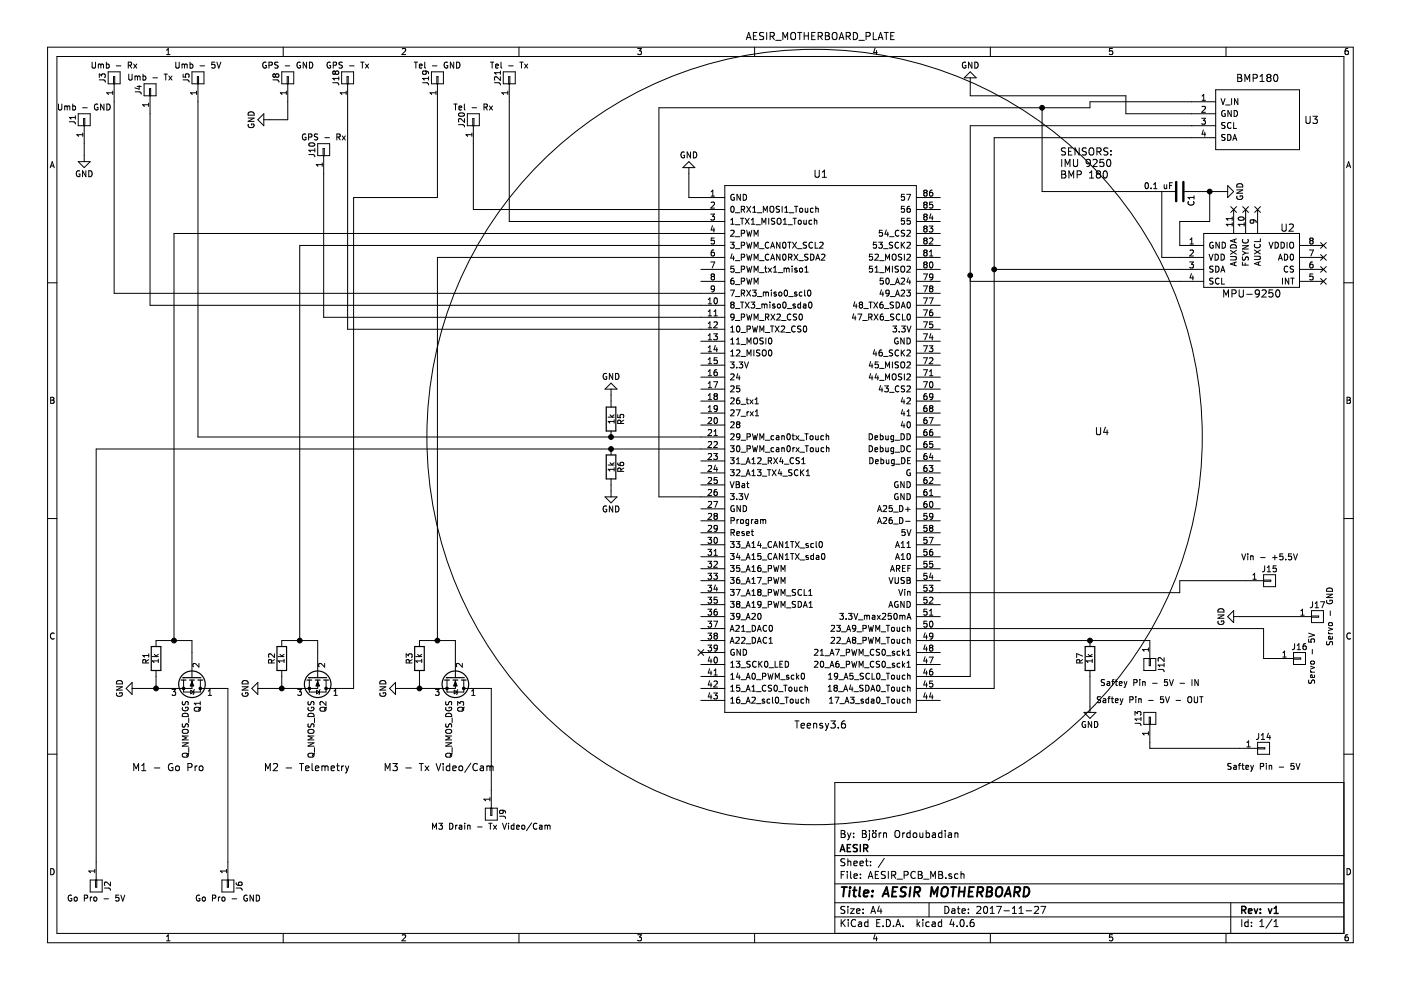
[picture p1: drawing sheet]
EESchema Schematic File Version 2
LIBS:power
LIBS:device
LIBS:transistors
LIBS:conn
LIBS:linear
LIBS:regul
LIBS:74xx
LIBS:cmos4000
LIBS:adc-dac
LIBS:memory
LIBS:xilinx
LIBS:microcontrollers
LIBS:dsp
LIBS:microchip
LIBS:analog_switches
LIBS:motorola
LIBS:texas
LIBS:intel
LIBS:audio
LIBS:interface
LIBS:digital-audio
LIBS:philips
LIBS:display
LIBS:cypress
LIBS:siliconi
LIBS:opto
LIBS:atmel
LIBS:contrib
LIBS:valves
LIBS:teensy
LIBS:AESIR_PCB_MB-cache
EELAYER 25 0
EELAYER END
$Descr A4 11693 8268
encoding utf-8
Sheet 1 1
Title "AESIR MOTHERBOARD"
Date "2017-11-27"
Rev "v1"
Comp "AESIR"
Comment1 "By: Björn Ordoubadian"
Comment2 ""
Comment3 ""
Comment4 ""
$EndDescr
$Comp
L Teensy3.6 U1
U 1 1
P 6850 3750
F 0 "U1" H 6850 6050 60  0000 C CNN
F 1 "Teensy3.6" H 6850 1450 60  0000 C CNN
F 2 "teensy:Teensy35_36" H 6850 3750 60  0001 C CNN
F 3 "" H 6850 3750 60  0000 C CNN
	1    6850 3750
	1    0    0    -1  
$EndComp
$Comp
L GND #PWR01
U 1 1
P 5750 1450
F 0 "#PWR01" H 5750 1200 50  0001 C CNN
F 1 "GND" H 5750 1300 50  0000 C CNN
F 2 "" H 5750 1450 50  0001 C CNN
F 3 "" H 5750 1450 50  0001 C CNN
	1    5750 1450
	-1   0    0    1   
$EndComp
$Comp
L R R5
U 1 1
P 5100 3500
F 0 "R5" V 5180 3500 50  0000 C CNN
F 1 "1k" V 5100 3500 50  0000 C CNN
F 2 "Resistors_SMD:R_0805" V 5030 3500 50  0001 C CNN
F 3 "" H 5100 3500 50  0001 C CNN
	1    5100 3500
	1    0    0    -1  
$EndComp
$Comp
L R R6
U 1 1
P 5100 3900
F 0 "R6" V 5180 3900 50  0000 C CNN
F 1 "1k" V 5100 3900 50  0000 C CNN
F 2 "Resistors_SMD:R_0805" V 5030 3900 50  0001 C CNN
F 3 "" H 5100 3900 50  0001 C CNN
	1    5100 3900
	1    0    0    -1  
$EndComp
$Comp
L GND #PWR02
U 1 1
P 5100 3300
F 0 "#PWR02" H 5100 3050 50  0001 C CNN
F 1 "GND" H 5100 3150 50  0000 C CNN
F 2 "" H 5100 3300 50  0001 C CNN
F 3 "" H 5100 3300 50  0001 C CNN
	1    5100 3300
	-1   0    0    1   
$EndComp
$Comp
L GND #PWR03
U 1 1
P 5100 4100
F 0 "#PWR03" H 5100 3850 50  0001 C CNN
F 1 "GND" H 5100 3950 50  0000 C CNN
F 2 "" H 5100 4100 50  0001 C CNN
F 3 "" H 5100 4100 50  0001 C CNN
	1    5100 4100
	1    0    0    -1  
$EndComp
NoConn ~ 5850 5450
$Comp
L Q_NMOS_DGS Q2
U 1 1
P 2650 5650
F 0 "Q2" H 2850 5700 50  0000 L CNN
F 1 "Q_NMOS_DGS" H 2850 5600 50  0000 L CNN
F 2 "SMD_Packages:SOIC-8-N-AESIR" H 2850 5750 50  0001 C CNN
F 3 "" H 2650 5650 50  0001 C CNN
	1    2650 5650
	0    1    1    0   
$EndComp
$Comp
L R R2
U 1 1
P 2350 5500
F 0 "R2" V 2430 5500 50  0000 C CNN
F 1 "1k" V 2350 5500 50  0000 C CNN
F 2 "Resistors_SMD:R_0805" V 2280 5500 50  0001 C CNN
F 3 "" H 2350 5500 50  0001 C CNN
	1    2350 5500
	-1   0    0    1   
$EndComp
$Comp
L GND #PWR04
U 1 1
P 2200 5750
F 0 "#PWR04" H 2200 5500 50  0001 C CNN
F 1 "GND" H 2200 5600 50  0000 C CNN
F 2 "" H 2200 5750 50  0001 C CNN
F 3 "" H 2200 5750 50  0001 C CNN
	1    2200 5750
	0    1    1    0   
$EndComp
$Comp
L Q_NMOS_DGS Q3
U 1 1
P 3800 5650
F 0 "Q3" H 4000 5700 50  0000 L CNN
F 1 "Q_NMOS_DGS" H 4000 5600 50  0000 L CNN
F 2 "SMD_Packages:SOIC-8-N-AESIR" H 4000 5750 50  0001 C CNN
F 3 "" H 3800 5650 50  0001 C CNN
	1    3800 5650
	0    1    1    0   
$EndComp
$Comp
L R R3
U 1 1
P 3500 5500
F 0 "R3" V 3580 5500 50  0000 C CNN
F 1 "1k" V 3500 5500 50  0000 C CNN
F 2 "Resistors_SMD:R_0805" V 3430 5500 50  0001 C CNN
F 3 "" H 3500 5500 50  0001 C CNN
	1    3500 5500
	-1   0    0    1   
$EndComp
$Comp
L GND #PWR05
U 1 1
P 3350 5750
F 0 "#PWR05" H 3350 5500 50  0001 C CNN
F 1 "GND" H 3350 5600 50  0000 C CNN
F 2 "" H 3350 5750 50  0001 C CNN
F 3 "" H 3350 5750 50  0001 C CNN
	1    3350 5750
	0    1    1    0   
$EndComp
$Comp
L Q_NMOS_DGS Q1
U 1 1
P 1600 5650
F 0 "Q1" H 1800 5700 50  0000 L CNN
F 1 "Q_NMOS_DGS" H 1800 5600 50  0000 L CNN
F 2 "SMD_Packages:SOIC-8-N-AESIR" H 1800 5750 50  0001 C CNN
F 3 "" H 1600 5650 50  0001 C CNN
	1    1600 5650
	0    1    1    0   
$EndComp
$Comp
L R R1
U 1 1
P 1300 5500
F 0 "R1" V 1380 5500 50  0000 C CNN
F 1 "1k" V 1300 5500 50  0000 C CNN
F 2 "Resistors_SMD:R_0805" V 1230 5500 50  0001 C CNN
F 3 "" H 1300 5500 50  0001 C CNN
	1    1300 5500
	-1   0    0    1   
$EndComp
$Comp
L GND #PWR06
U 1 1
P 1150 5750
F 0 "#PWR06" H 1150 5500 50  0001 C CNN
F 1 "GND" H 1150 5600 50  0000 C CNN
F 2 "" H 1150 5750 50  0001 C CNN
F 3 "" H 1150 5750 50  0001 C CNN
	1    1150 5750
	0    1    1    0   
$EndComp
Wire Wire Line
	5750 1450 5750 1650
Wire Wire Line
	5750 1650 5850 1650
Wire Wire Line
	1650 3650 5850 3650
Wire Wire Line
	800  3750 5850 3750
Wire Wire Line
	5100 3300 5100 3350
Wire Wire Line
	5100 4050 5100 4100
Connection ~ 5100 3750
Connection ~ 5100 3650
Wire Wire Line
	7850 4950 9850 4950
Wire Wire Line
	2200 5750 2450 5750
Wire Wire Line
	2350 5650 2350 5750
Connection ~ 2350 5750
Wire Wire Line
	2650 5350 2650 5450
Wire Wire Line
	2350 5350 2650 5350
Wire Wire Line
	2500 2050 2500 5350
Connection ~ 2500 5350
Wire Wire Line
	2950 5750 2850 5750
Wire Wire Line
	3350 5750 3600 5750
Wire Wire Line
	3500 5650 3500 5750
Connection ~ 3500 5750
Wire Wire Line
	3800 5350 3800 5450
Wire Wire Line
	3500 5350 3800 5350
Wire Wire Line
	3650 2150 3650 5350
Connection ~ 3650 5350
Wire Wire Line
	4100 5750 4100 6600
Wire Wire Line
	4100 5750 4000 5750
Wire Wire Line
	1150 5750 1400 5750
Wire Wire Line
	1300 5650 1300 5750
Connection ~ 1300 5750
Wire Wire Line
	1600 5350 1600 5450
Wire Wire Line
	1300 5350 1600 5350
Wire Wire Line
	1450 1950 1450 5350
Connection ~ 1450 5350
Wire Wire Line
	1900 5750 1900 7200
Wire Wire Line
	1900 5750 1800 5750
Wire Wire Line
	5850 1950 1450 1950
Wire Wire Line
	2500 2050 5850 2050
Wire Wire Line
	5850 2150 3650 2150
$Comp
L CONN_01X01 J9
U 1 1
P 4100 6800
F 0 "J9" H 4100 6900 50  0000 C CNN
F 1 "M3 Drain - Tx Video/Cam" V 4200 6800 50  0000 C CNN
F 2 "Wire_Pads:SolderWirePad_single_2mmDrill" H 4100 6800 50  0001 C CNN
F 3 "" H 4100 6800 50  0001 C CNN
	1    4100 6800
	0    1    1    0   
$EndComp
Wire Wire Line
	7850 5250 10550 5250
$Comp
L R R7
U 1 1
P 9100 5500
F 0 "R7" V 9180 5500 50  0000 C CNN
F 1 "1k" V 9100 5500 50  0000 C CNN
F 2 "Resistors_SMD:R_0805" V 9030 5500 50  0001 C CNN
F 3 "" H 9100 5500 50  0001 C CNN
	1    9100 5500
	-1   0    0    1   
$EndComp
$Comp
L GND #PWR07
U 1 1
P 9100 5900
F 0 "#PWR07" H 9100 5650 50  0001 C CNN
F 1 "GND" H 9100 5750 50  0000 C CNN
F 2 "" H 9100 5900 50  0001 C CNN
F 3 "" H 9100 5900 50  0001 C CNN
	1    9100 5900
	1    0    0    -1  
$EndComp
Wire Wire Line
	7850 5350 9600 5350
Wire Wire Line
	9100 5650 9100 5900
$Comp
L CONN_01X01 J12
U 1 1
P 9600 5550
F 0 "J12" H 9600 5650 50  0000 C CNN
F 1 "Saftey Pin - 5V - IN" V 9750 5550 50  0000 C CNN
F 2 "Wire_Pads:SolderWirePad_single_2mmDrill" H 9600 5550 50  0001 C CNN
F 3 "" H 9600 5550 50  0001 C CNN
	1    9600 5550
	0    1    1    0   
$EndComp
Connection ~ 9100 5350
$Comp
L CONN_01X01 J13
U 1 1
P 9600 6000
F 0 "J13" H 9600 6100 50  0000 C CNN
F 1 "Saftey Pin - 5V - OUT" V 9750 6000 50  0000 C CNN
F 2 "Wire_Pads:SolderWirePad_single_2mmDrill" H 9600 6000 50  0001 C CNN
F 3 "" H 9600 6000 50  0001 C CNN
	1    9600 6000
	0    -1   -1   0   
$EndComp
$Comp
L CONN_01X01 J14
U 1 1
P 10550 6250
F 0 "J14" H 10550 6350 50  0000 C CNN
F 1 "Saftey Pin - 5V" H 10550 6100 50  0000 C CNN
F 2 "Wire_Pads:SolderWirePad_single_2mmDrill" H 10550 6250 50  0001 C CNN
F 3 "" H 10550 6250 50  0001 C CNN
	1    10550 6250
	1    0    0    -1  
$EndComp
Wire Wire Line
	9600 6200 9600 6250
Wire Wire Line
	9600 6250 10350 6250
$Comp
L CONN_01X01 J15
U 1 1
P 10600 4850
F 0 "J15" H 10600 4950 50  0000 C CNN
F 1 "Vin - +5.5V" H 10600 5050 50  0000 C CNN
F 2 "Wire_Pads:SolderWirePad_single_2mmDrill" H 10600 4850 50  0001 C CNN
F 3 "" H 10600 4850 50  0001 C CNN
	1    10600 4850
	1    0    0    -1  
$EndComp
Wire Wire Line
	1250 2550 5850 2550
Wire Wire Line
	800  3750 800  7200
$Comp
L GND #PWR08
U 1 1
P 10350 5150
F 0 "#PWR08" H 10350 4900 50  0001 C CNN
F 1 "GND" H 10350 5000 50  0000 C CNN
F 2 "" H 10350 5150 50  0001 C CNN
F 3 "" H 10350 5150 50  0001 C CNN
	1    10350 5150
	0    1    1    0   
$EndComp
Wire Wire Line
	2700 2650 5850 2650
Wire Wire Line
	2900 2750 5850 2750
Wire Wire Line
	5850 4150 5500 4150
Wire Wire Line
	5500 4150 5500 900 
Wire Wire Line
	5500 900  9100 900 
Wire Wire Line
	8100 5650 7850 5650
Wire Wire Line
	8300 5750 7850 5750
$Comp
L GND #PWR09
U 1 1
P 8100 700
F 0 "#PWR09" H 8100 450 50  0001 C CNN
F 1 "GND" H 8100 550 50  0000 C CNN
F 2 "" H 8100 700 50  0001 C CNN
F 3 "" H 8100 700 50  0001 C CNN
	1    8100 700 
	-1   0    0    1   
$EndComp
Wire Wire Line
	8100 700  8100 800 
Wire Wire Line
	8100 800  9400 800 
Wire Wire Line
	1650 850  1650 3650
Wire Wire Line
	1250 950  1250 2550
Wire Wire Line
	950  850  950  2450
Wire Wire Line
	950  2450 5850 2450
$Comp
L GND #PWR010
U 1 1
P 700 1300
F 0 "#PWR010" H 700 1050 50  0001 C CNN
F 1 "GND" H 700 1150 50  0000 C CNN
F 2 "" H 700 1300 50  0001 C CNN
F 3 "" H 700 1300 50  0001 C CNN
	1    700  1300
	1    0    0    -1  
$EndComp
$Comp
L GND #PWR011
U 1 1
P 2250 1000
F 0 "#PWR011" H 2250 750 50  0001 C CNN
F 1 "GND" H 2250 850 50  0000 C CNN
F 2 "" H 2250 1000 50  0001 C CNN
F 3 "" H 2250 1000 50  0001 C CNN
	1    2250 1000
	0    1    1    0   
$EndComp
Wire Wire Line
	2900 850  2900 2750
Wire Wire Line
	4250 850  4250 1850
Wire Wire Line
	4250 1850 5850 1850
Wire Wire Line
	2950 5750 2950 1650
Wire Wire Line
	2950 1650 3650 1650
Wire Wire Line
	3650 1650 3650 850 
Text Notes 2200 6450 0    60   ~ 0
M2 - Telemetry
Text Notes 1100 6450 0    60   ~ 0
M1 - Go Pro
Wire Wire Line
	10350 5150 10800 5150
Wire Wire Line
	10400 4850 9850 4850
Wire Wire Line
	9850 4850 9850 4950
Text Notes 8850 1500 0    60   ~ 0
SENSORS:\nIMU 9250\nBMP 180
$Comp
L BMP180 U3
U 1 1
P 10450 1050
F 0 "U3" H 10950 1100 60  0000 C CNN
F 1 "BMP180" H 10500 1450 60  0000 C CNN
F 2 "teensy:BMP180" H 10450 1050 60  0001 C CNN
F 3 "" H 10450 1050 60  0001 C CNN
	1    10450 1050
	1    0    0    -1  
$EndComp
Wire Wire Line
	9950 950  9400 950 
Wire Wire Line
	9400 950  9400 800 
Wire Wire Line
	9100 850  9950 850 
Wire Wire Line
	9100 900  9100 850 
$Comp
L C C1
U 1 1
P 9850 1600
F 0 "C1" H 9875 1700 50  0000 L CNN
F 1 "0.1 uF" V 9800 1300 50  0000 L CNN
F 2 "Capacitors_SMD:C_0805" H 9888 1450 50  0001 C CNN
F 3 "" H 9850 1600 50  0001 C CNN
	1    9850 1600
	0    1    1    0   
$EndComp
$Comp
L GND #PWR012
U 1 1
P 10200 1600
F 0 "#PWR012" H 10200 1350 50  0001 C CNN
F 1 "GND" H 10200 1450 50  0000 C CNN
F 2 "" H 10200 1600 50  0001 C CNN
F 3 "" H 10200 1600 50  0001 C CNN
	1    10200 1600
	0    -1   -1   0   
$EndComp
Wire Wire Line
	10000 1600 10200 1600
Wire Wire Line
	8700 900  8700 1600
Wire Wire Line
	8700 1600 9700 1600
Connection ~ 8700 900 
Wire Wire Line
	9700 1600 9700 2150
$Comp
L CONN_01X01 J6
U 1 1
P 1900 7400
F 0 "J6" H 1900 7500 50  0000 C CNN
F 1 "Go Pro - GND" V 2000 7400 50  0000 C CNN
F 2 "Wire_Pads:SolderWirePad_single_2mmDrill" H 1900 7400 50  0001 C CNN
F 3 "" H 1900 7400 50  0001 C CNN
	1    1900 7400
	0    1    1    0   
$EndComp
$Comp
L CONN_01X01 J2
U 1 1
P 800 7400
F 0 "J2" H 800 7500 50  0000 C CNN
F 1 "Go Pro - 5V" V 900 7400 50  0000 C CNN
F 2 "Wire_Pads:SolderWirePad_single_2mmDrill" H 800 7400 50  0001 C CNN
F 3 "" H 800 7400 50  0001 C CNN
	1    800  7400
	0    1    1    0   
$EndComp
$Comp
L CONN_01X01 J17
U 1 1
P 11000 5150
F 0 "J17" H 11000 5250 50  0000 C CNN
F 1 "Servo - GND" V 11100 5150 50  0000 C CNN
F 2 "Wire_Pads:SolderWirePad_single_2mmDrill" H 11000 5150 50  0001 C CNN
F 3 "" H 11000 5150 50  0001 C CNN
	1    11000 5150
	1    0    0    -1  
$EndComp
$Comp
L CONN_01X01 J16
U 1 1
P 10850 5500
F 0 "J16" H 10850 5600 50  0000 C CNN
F 1 "Servo - 5V" V 10950 5500 50  0000 C CNN
F 2 "Wire_Pads:SolderWirePad_single_2mmDrill" H 10850 5500 50  0001 C CNN
F 3 "" H 10850 5500 50  0001 C CNN
	1    10850 5500
	1    0    0    -1  
$EndComp
Wire Wire Line
	10650 5500 10550 5500
Wire Wire Line
	10550 5500 10550 5250
$Comp
L CONN_01X01 J5
U 1 1
P 1650 650
F 0 "J5" H 1650 750 50  0000 C CNN
F 1 "Umb - 5V" V 1750 650 50  0000 C CNN
F 2 "Wire_Pads:SolderWirePad_single_2mmDrill" H 1650 650 50  0001 C CNN
F 3 "" H 1650 650 50  0001 C CNN
	1    1650 650 
	0    -1   -1   0   
$EndComp
$Comp
L CONN_01X01 J3
U 1 1
P 950 650
F 0 "J3" H 950 750 50  0000 C CNN
F 1 "Umb - Rx" V 1050 650 50  0000 C CNN
F 2 "Wire_Pads:SolderWirePad_single_2mmDrill" H 950 650 50  0001 C CNN
F 3 "" H 950 650 50  0001 C CNN
	1    950  650 
	0    -1   -1   0   
$EndComp
$Comp
L CONN_01X01 J4
U 1 1
P 1250 750
F 0 "J4" H 1250 850 50  0000 C CNN
F 1 "Umb - Tx" V 1350 750 50  0000 C CNN
F 2 "Wire_Pads:SolderWirePad_single_2mmDrill" H 1250 750 50  0001 C CNN
F 3 "" H 1250 750 50  0001 C CNN
	1    1250 750 
	0    -1   -1   0   
$EndComp
$Comp
L CONN_01X01 J1
U 1 1
P 700 1000
F 0 "J1" H 700 1100 50  0000 C CNN
F 1 "Umb - GND" V 800 1000 50  0000 C CNN
F 2 "Wire_Pads:SolderWirePad_single_2mmDrill" H 700 1000 50  0001 C CNN
F 3 "" H 700 1000 50  0001 C CNN
	1    700  1000
	0    -1   -1   0   
$EndComp
Wire Wire Line
	700  1200 700  1300
Text Notes 3200 6450 0    60   ~ 0
M3 - Tx Video/Cam
$Comp
L CONN_01X01 J18
U 1 1
P 2900 650
F 0 "J18" H 2900 750 50  0000 C CNN
F 1 "GPS - Tx" V 3000 650 50  0000 C CNN
F 2 "Wire_Pads:SolderWirePad_single_2mmDrill" H 2900 650 50  0001 C CNN
F 3 "" H 2900 650 50  0001 C CNN
	1    2900 650 
	0    -1   -1   0   
$EndComp
$Comp
L CONN_01X01 J10
U 1 1
P 2700 1250
F 0 "J10" H 2700 1350 50  0000 C CNN
F 1 "GPS - Rx" V 2800 1250 50  0000 C CNN
F 2 "Wire_Pads:SolderWirePad_single_2mmDrill" H 2700 1250 50  0001 C CNN
F 3 "" H 2700 1250 50  0001 C CNN
	1    2700 1250
	0    -1   -1   0   
$EndComp
$Comp
L CONN_01X01 J8
U 1 1
P 2400 650
F 0 "J8" H 2400 750 50  0000 C CNN
F 1 "GPS - GND" V 2500 650 50  0000 C CNN
F 2 "Wire_Pads:SolderWirePad_single_2mmDrill" H 2400 650 50  0001 C CNN
F 3 "" H 2400 650 50  0001 C CNN
	1    2400 650 
	0    -1   -1   0   
$EndComp
Wire Wire Line
	2250 1000 2400 1000
Wire Wire Line
	2400 1000 2400 850 
Wire Wire Line
	2700 2650 2700 1450
$Comp
L CONN_01X01 J19
U 1 1
P 3650 650
F 0 "J19" H 3650 750 50  0000 C CNN
F 1 "Tel - GND" V 3750 650 50  0000 C CNN
F 2 "Wire_Pads:SolderWirePad_single_2mmDrill" H 3650 650 50  0001 C CNN
F 3 "" H 3650 650 50  0001 C CNN
	1    3650 650 
	0    -1   -1   0   
$EndComp
$Comp
L CONN_01X01 J21
U 1 1
P 4250 650
F 0 "J21" H 4250 750 50  0000 C CNN
F 1 "Tel - Tx" V 4350 650 50  0000 C CNN
F 2 "Wire_Pads:SolderWirePad_single_2mmDrill" H 4250 650 50  0001 C CNN
F 3 "" H 4250 650 50  0001 C CNN
	1    4250 650 
	0    -1   -1   0   
$EndComp
$Comp
L CONN_01X01 J20
U 1 1
P 3950 1000
F 0 "J20" H 3950 1100 50  0000 C CNN
F 1 "Tel - Rx" V 4050 1000 50  0000 C CNN
F 2 "Wire_Pads:SolderWirePad_single_2mmDrill" H 3950 1000 50  0001 C CNN
F 3 "" H 3950 1000 50  0001 C CNN
	1    3950 1000
	0    -1   -1   0   
$EndComp
Wire Wire Line
	3950 1200 3950 1750
Wire Wire Line
	3950 1750 5850 1750
$Comp
L AESIR_MOTHERBOARD_PLATE U4
U 1 1
P 6850 3650
F 0 "U4" H 9200 3700 60  0000 C CNN
F 1 "AESIR_MOTHERBOARD_PLATE" H 6850 7000 60  0000 C CNN
F 2 "AESIR:AESIR_MB_OUTLINE_68mm" H 6900 3650 60  0001 C CNN
F 3 "" H 6900 3650 60  0001 C CNN
	1    6850 3650
	1    0    0    -1  
$EndComp
$Comp
L MPU-9250 U2
U 1 1
P 9700 2750
F 0 "U2" H 10750 3600 60  0000 C CNN
F 1 "MPU-9250" H 10450 3050 60  0000 C CNN
F 2 "teensy:MPU-9250" H 10250 3050 60  0001 C CNN
F 3 "" H 10250 3050 60  0001 C CNN
	1    9700 2750
	1    0    0    -1  
$EndComp
Wire Wire Line
	9950 1050 8100 1050
Wire Wire Line
	8100 1050 8100 5650
Wire Wire Line
	8300 1150 8300 5750
Wire Wire Line
	8300 1150 9950 1150
Wire Wire Line
	9850 2250 8300 2250
Connection ~ 8300 2250
Wire Wire Line
	9850 2350 8100 2350
Wire Wire Line
	8100 2350 8100 2300
Connection ~ 8100 2300
Wire Wire Line
	9850 2050 9850 1850
Wire Wire Line
	9850 1850 10100 1850
Wire Wire Line
	10100 1850 10100 1600
Connection ~ 10100 1600
Wire Wire Line
	9700 2150 9850 2150
NoConn ~ 11050 2350
NoConn ~ 11050 2250
NoConn ~ 11050 2150
NoConn ~ 11050 2050
NoConn ~ 10500 1750
NoConn ~ 10400 1750
NoConn ~ 10300 1750
$EndSCHEMATC
